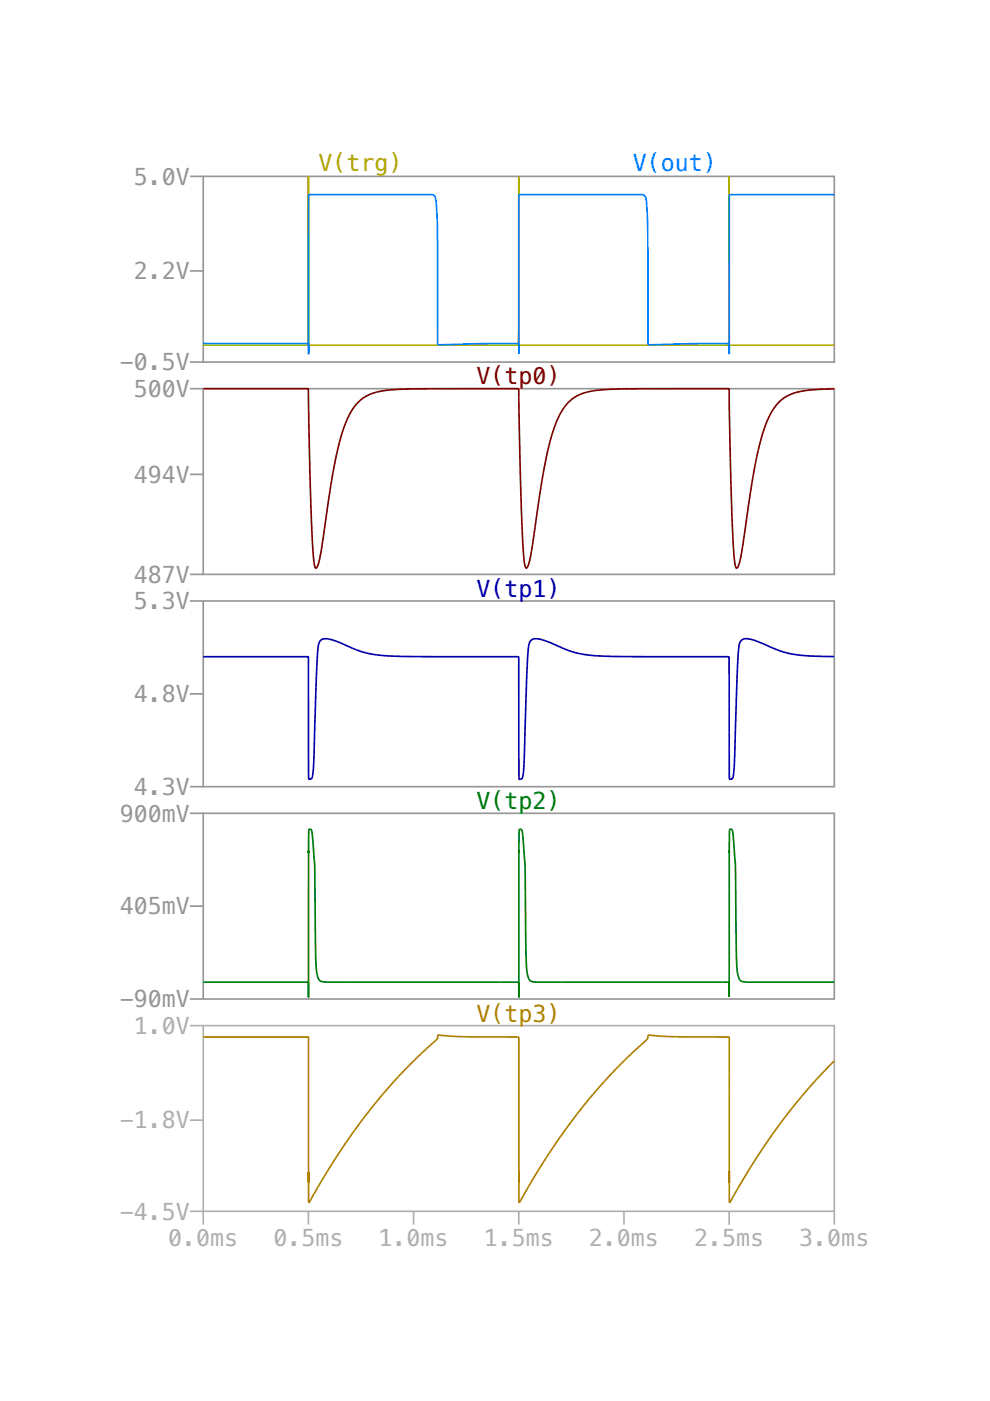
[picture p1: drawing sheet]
<svg xmlns="http://www.w3.org/2000/svg" width="210mm" height="297mm" viewBox="0 0 210 297" stroke-linecap="round" stroke-linejoin="round" font-family="sans-serif">
<path d="M40.3 217.5h2.8M43.1 217.5h133.8v39.3h-133.8zM40.3 237.5h2.8M40.3 256.8h2.8v2.8M65.4 256.8v2.8M87.7 256.8v2.8M110 256.8v2.8M132.3 256.8v2.8M154.6 256.8v2.8M176.9 256.8v2.8" fill="none" stroke="#afafaf" stroke-width=".35"/>
<g fill="none" stroke="#969696" stroke-width=".35">
<path d="M40.3 37.4h2.8M43.1 37.4h133.8v39.4h-133.8zM40.3 57.4h2.8M40.3 76.8h2.8M40.3 82.4h2.8M43.1 82.4h133.8v39.4h-133.8zM40.3 100.6h2.8M40.3 127.4h2.8M40.3 121.8h2.8M43.1 127.4h133.8v39.4h-133.8zM40.3 147.1h2.8M40.3 172.4h2.8"/>
<path d="M40.3 166.8h2.8M43.1 172.4h133.8v39.4h-133.8zM40.3 192.1h2.8M40.3 211.8h2.8"/>
</g>
<path d="M43.1 219.9h22.3l.1 35.1 6.4-10.6 3.1-4.5 3.2-4.2 3.3-4.1 3.5-3.9 3.6-3.7 3.6-3.2a1.11 1.11 0 0 0 .6-1.3l.1-.1 6.2 .4 9.9 .1a.92 .92 0 0 1 1 .1l.1 35 6.6-10.8 3.1-4.6 3.1-4.1 3.4-4.1 3.3-3.7 3.5-3.6 3.8-3.5a1 1 0 0 0 .5-1l.1-.2 6.1 .4 11 .1 .1 35.1 5.5-9.2 5.2-7.5 5.7-7.2 5.8-6.2" fill="none" stroke="#af8000" stroke-width=".35"/>
<path d="M43.1 208.2h22.3v3.3v-31.2v.5l.1-4.6v-.4h.2l.3 .2 .2 .4 .5 6.9 .2 15.3a33.9 33.9 0 0 0 .5 8.5 1.82 1.82 0 0 0 2.1 1.1h40.4l.1 3.3v-33.5l.1-1.9v-.3h.2l.4 .2 .1 .4 .5 6.9 .2 15.3a40.9 40.9 0 0 0 .4 8.1 1.43 1.43 0 0 0 1.5 1.5h41.1l.1 .2v3v-31.1v.5l.1-4.5v-.5h.2h.2l.3 .8 .5 6.8 .2 15.4a34.6 34.6 0 0 0 .4 8.2 1.8 1.8 0 0 0 2.2 1.2h18.2" fill="none" stroke="#008000" stroke-width=".35"/>
<path d="M176.9 139.2l-4.8-.1a23 23 0 0 1-10.9-2.9l-1.7-.6a2.09 2.09 0 0 0-2.6 .6 11.8 11.8 0 0 0-.5 4.1l-.6 20.2-.4 4.2a.52 .52 0 0 1-.7 .4l-.1-25.7-.1-.2-27.2-.1a22.9 22.9 0 0 1-10.6-2.8l-1.7-.7a2.2 2.2 0 0 0-2.6 .5 7.9 7.9 0 0 0-.5 3.6l-.8 22.8-.3 2.4-.3 .3h-.4l-.2-26-27.3-.1a27.5 27.5 0 0 1-10.8-3l-1.6-.5a2.05 2.05 0 0 0-2.5 .5 9.5 9.5 0 0 0-.5 3.9l-.8 23.1-.2 1.8-.6 .3h-.1l-.1-1.5v-24.5h-22.3" fill="none" stroke="#0000af" stroke-width=".35"/>
<path d="M43.1 82.4h22.3l.1 6.7a586.8 586.8 0 0 0 1.1 30.1l.3 1.2 .1 .1 .2-.3a69.7 69.7 0 0 0 2.1-11.6l1.6-9.8a35 35 0 0 1 3.7-11.9 9.6 9.6 0 0 1 8.3-4.2l6.4-.3h19.7a.88 .88 0 0 1 1 .2l.1 6.5a538.7 538.7 0 0 0 1.1 30.4l.2 .8 .2 .2a14.4 14.4 0 0 0 1.4-5.7l.8-5.5a115.3 115.3 0 0 1 3.8-18.8 10.4 10.4 0 0 1 5.3-6.8 30.2 30.2 0 0 1 9.8-1.2l21.8-.1 .1 .1 .1 6.8a438.4 438.4 0 0 0 1.1 30.2l.2 .8 .2 .2a12.8 12.8 0 0 0 1.4-5.4l.7-5.4a119.3 119.3 0 0 1 3.8-19.1 10.8 10.8 0 0 1 5.3-6.9 27.1 27.1 0 0 1 9.5-1.2" fill="none" stroke="#800000" stroke-width=".35"/>
<path d="M43.1 73.2h22.3v-35.8v35.8h44.5l.1-35.7v35.7h44.5l.1-35.8v35.8h22.3" fill="none" stroke="#afaf00" stroke-width=".35"/>
<path d="M176.9 41.3h-22.3v33.8v-2.3l-17.1 .3-.1-.2v-1.7a518.6 518.6 0 0 0-.4-28.6 1.14 1.14 0 0 0-.6-1.3h-26.4v33.7l-.1-2.2-16.2 .3a.58 .58 0 0 1-.9-.5v-23.1l-.2-5.2a4 4 0 0 0-.5-2.8l-1.1-.2h-25.6v33.8v-2.3h-22.3" fill="none" stroke="#0080ff" stroke-width=".35"/>
<g font-size="4.9" fill="#969696">
<text x="28.4" y="39.2">5.0V</text>
<text x="28.4" y="59.2">2.2V</text>
<text x="25.4" y="78.5">-0.5V</text>
<text x="28.4" y="84.2">500V</text>
<text x="28.4" y="102.3">494V</text>
<text x="28.4" y="123.5">487V</text>
<text x="28.4" y="129.2">5.3V</text>
<text x="28.4" y="148.9">4.8V</text>
<text x="28.4" y="168.6">4.3V</text>
<text x="25.4" y="174.2">900mV</text>
<text x="25.4" y="193.9">405mV</text>
<text x="25.4" y="213.6">-90mV</text>
</g>
<text font-size="4.9" fill="#afaf00" x="67.5" y="36.3">V(trg)</text>
<text font-size="4.9" fill="#0080ff" x="134.2" y="36.3">V(out)</text>
<text font-size="4.9" fill="#800000" x="101" y="81.5">V(tp0)</text>
<text font-size="4.9" fill="#0000af" x="101" y="126.6">V(tp1)</text>
<text font-size="4.9" fill="#008000" x="101" y="171.4">V(tp2)</text>
<g font-size="4.9" fill="#afafaf">
<text x="28.4" y="219.2">1.0V</text>
<text x="25.4" y="239.3">-1.8V</text>
<text x="25.4" y="258.6">-4.5V</text>
<text x="35.7" y="264.2">0.0ms</text>
<text x="58" y="264.2">0.5ms</text>
<text x="80.3" y="264.2">1.0ms</text>
<text x="102.6" y="264.2">1.5ms</text>
<text x="124.9" y="264.2">2.0ms</text>
<text x="147.2" y="264.2">2.5ms</text>
<text x="169.5" y="264.2">3.0ms</text>
</g>
<text font-size="4.9" fill="#af8000" x="101" y="216.6">V(tp3)</text>
</svg>
